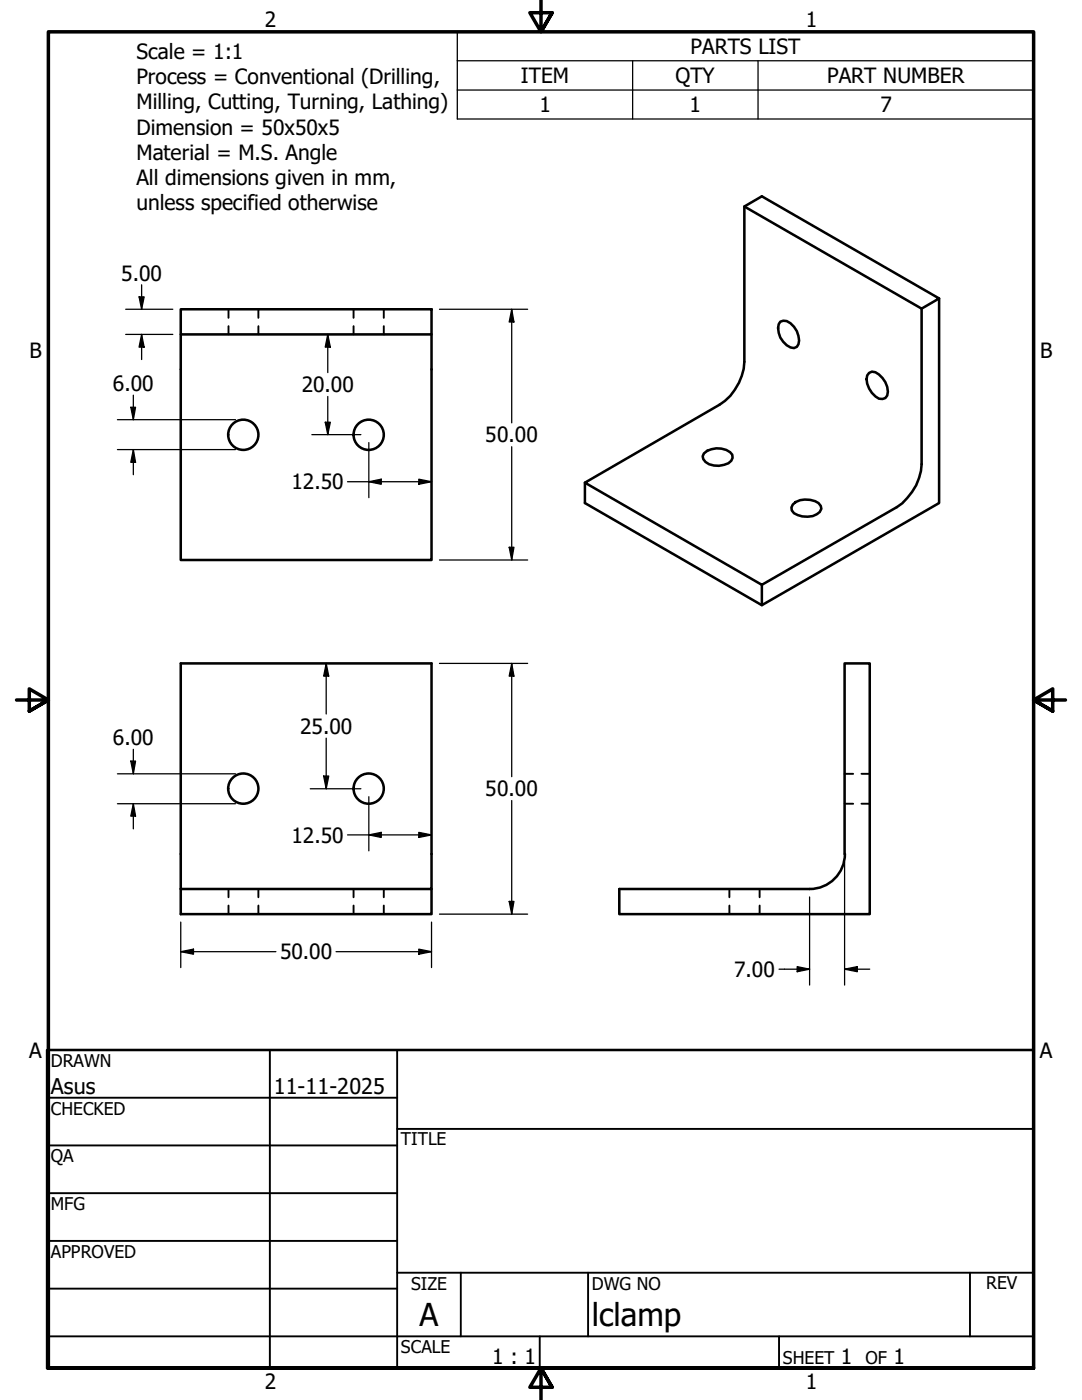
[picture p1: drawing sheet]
<svg xmlns="http://www.w3.org/2000/svg" width="216mm" height="279mm" viewBox="0 0 216 279" stroke-linecap="round" stroke-linejoin="round" font-family="sans-serif">
<!-- layer: Visible (ANSI) -->
<g fill="none" stroke="#000" stroke-width=".51">
<path d="M148.5 41.2l35.4 20.4 3.5-2-35.4-20.4-3.5 2v31a10.9 10.9 0 0 1-4.9 8.6l-26.9 15.5 35.3 20.4 26.9-15.5a11.3 11.3 0 0 0 5-8.6v-31M187.4 59.6v40.8l-35.4 20.4-35.3-20.4v-4.1M36.1 66.7v45.1h50v-45.1M36.1 61.7h50v5h-50zM155.7 64.2a2.11 2.11 0 0 1 2.7 1 4.1 4.1 0 0 1 .9 3.5l-.3 .5a2.11 2.11 0 0 1-2.7-1 4 4 0 0 1-.9-3.5zM173.4 74.4l.6-.2a3.8 3.8 0 0 1 3 3l.2 1-.2 .7a1.42 1.42 0 0 1-2.3 .2 4.5 4.5 0 0 1-1.7-4.2zM140.5 90.5a4.1 4.1 0 0 1 5.6 .2 1.67 1.67 0 0 1-1.6 2.1 3.8 3.8 0 0 1-4.2-1.2l-.1-.5zM152 116.7v4.1M158.2 100.7a4.3 4.3 0 0 1 5.1-.3l.5 .6 .1 .5a2.75 2.75 0 0 1-2.7 1.6 3.5 3.5 0 0 1-3.2-1.2l-.1-.6zM36.1 177.4h50v-45h-50v50h50v-5M168.5 170.4v-38h5v50h-49.9v-5h37.9M168.6 170.4a7 7 0 0 1-7 7"/>
<circle cx="48.5" cy="86.8" r="3"/>
<circle cx="73.6" cy="86.8" r="3"/>
<circle cx="48.5" cy="157.4" r="3"/>
<circle cx="73.6" cy="157.4" r="3"/>
</g>
<!-- layer: Hidden (ANSI) -->
<g fill="none" stroke="#000" stroke-width=".38">
<path d="M45.6 61.7v1.7M45.6 65.1v1.6M51.6 61.7v1.7M51.6 65.1v1.6M70.5 61.7v1.7M70.5 65.1v1.6M76.6 61.7v1.7M76.6 65.1v1.6M168.5 154.4h1.7M171.9 154.4h1.6M45.6 177.4v1.7M51.6 177.4v1.7"/>
<path d="M70.5 177.4v1.7M76.6 177.4v1.7M145.5 177.4v1.7M151.6 177.4v1.7M168.5 160.4h1.7M171.9 160.4h1.6M45.6 180.7v1.7M51.6 180.7v1.7M70.5 180.7v1.7M76.6 180.7v1.7M145.5 180.7v1.7M151.6 180.7v1.7"/>
</g>
<!-- layer: Symbol (ANSI) -->
<path d="M91.2 12.1v-5.7h115v5.7M91.2 12.1h115v5.9M91.2 12.1v11.6h115v-5.7M91.2 18h115M126.2 12.1v11.6M151.3 12.1v11.6" fill="none" stroke="#000" stroke-width=".25"/>
<!-- layer: Border (ANSI) -->
<path d="M107.9 0v6.4l-2.2-3.9h4.5l-2.3 3.9 2.3-3.9M3.3 139.7h6.4l-3.9-2.2v4.4l3.9-2.2-3.9 2.2M212.6 139.7h-6.4l3.9-2.2v4.4l-3.9-2.2 3.9 2.2M9.7 273v-266.6h196.5v266.6h-196.5h196.5M110.2 276.9l-2.3-3.9 2.3 3.9h-4.5l2.2-3.9v6.4" fill="none" stroke="#000" stroke-width=".7"/>
<!-- layer: Title (ANSI) -->
<g fill="none" stroke="#000" stroke-width=".38">
<path d="M9.4 219.1h69.8M53.8 209.5v63.5M79.2 209.5v63.5M9.4 228.6h69.8M9.4 238.1h69.8M79.2 225.3h127M9.4 247.6h69.8M9.4 257.2h69.8M79.2 254h127M91.9 254v12.7M117.3 254v12.7M193.5 254v12.7"/>
<path d="M9.4 266.7h196.8M107.7 266.7v6.3M155.4 266.7v6.3"/>
</g>
<path d="M9.4 209.5h196.8v63.5h-196.8z" fill="none" stroke="#000" stroke-width=".51"/>
<!-- layer: Dimension (ANSI) -->
<g fill="none" stroke="#000" stroke-width=".25">
<path d="M27.7 59.2h1.1l-.5 2.5zM28.3 56.8v4.9M25.1 61.7h9.4M25.1 66.7h9.4M26.6 78.9v4.9M28.3 66.7l.5 2.6h-1.1zM28.3 66.7v5.1M65.4 66.7l.5 2.6h-1zM65.4 66.7v7.7M65.4 79.1v7.6M87.7 61.7h17.6M102.1 61.7l.5 2.6h-1z"/>
<path d="M102.1 61.7v22.7M23.4 83.8h23.6M23.4 89.7h23.6M26.1 81.3h1l-.5 2.5zM26.6 89.7l.5 2.6h-1zM26.6 89.7v5M62.2 86.7h9.8M64.9 84.3h1l-.5 2.4zM69.3 96.1h16.8M73.6 96.1l2.5-.5v1zM73.6 88.3v11M83.6 95.6l2.5 .5-2.5 .5z"/>
<path d="M102.1 89.2v22.6M87.7 111.8h17.6M101.6 109.2h1l-.5 2.6zM65.1 132.4l.5 2.5h-1zM65.1 132.4v10.1M87.7 132.4h17.6M102.1 132.4l.5 2.5h-1zM102.1 132.4v22.6M23.4 154.4h23.6M26.1 151.9h1l-.5 2.5zM26.6 149.5v4.9M61.9 157.4h10.1"/>
<path d="M64.6 154.9h1l-.5 2.5zM65.1 147.3v10.1M73.6 159v10.8M102.1 159.8v22.6M23.4 160.4h23.6M26.6 160.4l.5 2.5h-1zM26.6 160.4v5M69.3 166.6h16.8M73.6 166.6l2.5-.5v1zM83.6 166.1l2.5 .5-2.5 .5zM101.6 179.9h1l-.5 2.5zM161.5 179v17.6"/>
<path d="M168.5 172v24.6M36.1 189.9l2.5-.5v1zM36.1 189.9h19M36.1 184v9.1M67.1 189.9h19M83.6 189.4l2.5 .5-2.5 .5zM86.1 184v9.1M87.7 182.4h17.6M155.4 193.4h6.1M159.1 192.9l2.4 .5-2.4 .5zM168.5 193.4l2.6-.5v1zM168.5 193.4h5"/>
</g>
<g fill="#000">
<path d="M27.7 59.2h1.1l-.5 2.5zM28.3 66.7l.5 2.6h-1.1zM65.4 66.7l.5 2.6h-1zM102.1 61.7l.5 2.6h-1zM26.1 81.3h1l-.5 2.5zM26.6 89.7l.5 2.6h-1zM64.9 84.3h1l-.5 2.4zM73.6 96.1l2.5-.5v1zM83.6 95.6l2.5 .5-2.5 .5zM101.6 109.2h1l-.5 2.6zM65.1 132.4l.5 2.5h-1zM102.1 132.4l.5 2.5h-1z"/>
<path d="M26.1 151.9h1l-.5 2.5zM64.6 154.9h1l-.5 2.5zM26.6 160.4l.5 2.5h-1zM73.6 166.6l2.5-.5v1zM83.6 166.1l2.5 .5-2.5 .5zM101.6 179.9h1l-.5 2.5zM36.1 189.9l2.5-.5v1zM83.6 189.4l2.5 .5-2.5 .5zM159.1 192.9l2.4 .5-2.4 .5zM168.5 193.4l2.6-.5v1z"/>
</g>
<g font-size="6.3">
<text x="83.7" y="264.5">A</text>
<text x="118.1" y="264.7">lclamp</text>
</g>
<g font-size="4.3">
<text x="10.2" y="218.2">Asus</text>
<text x="54.6" y="218.2">11-11-2025</text>
</g>
<g font-size="4.2">
<text x="52.8" y="5.3">2</text>
<text x="160.8" y="5.3">1</text>
<text x="27.2" y="11.8">Scale = 1:1</text>
<text x="137.8" y="10.8">PARTS LIST</text>
<text x="27.2" y="16.8">Process = Conventional (Drilling,</text>
<text x="103.9" y="16.6">ITEM</text>
<text x="134.8" y="16.6">QTY</text>
<text x="165" y="16.6">PART NUMBER</text>
<text x="27.2" y="21.8">Milling, Cutting, Turning, Lathing)</text>
<text x="107.6" y="22.4">1</text>
<text x="137.6" y="22.4">1</text>
<text x="175.7" y="22.4">7</text>
<text x="27.2" y="26.9">Dimension = 50x50x5</text>
<text x="27.2" y="31.9">Material = M.S. Angle</text>
<text x="27.2" y="36.9">All dimensions given in mm,</text>
<text x="27.2" y="41.9">unless specified otherwise</text>
<text x="24.2" y="56">5.00</text>
<text x="5.9" y="71.4">B</text>
<text x="207.6" y="71.4">B</text>
<text x="22.5" y="78">6.00</text>
<text x="60.2" y="78.3">20.00</text>
<text x="96.8" y="88.3">50.00</text>
<text x="58.2" y="97.7">12.50</text>
<text x="22.5" y="148.7">6.00</text>
<text x="59.9" y="146.4">25.00</text>
<text x="96.8" y="158.9">50.00</text>
<text x="58.2" y="168.1">12.50</text>
<text x="55.9" y="191.5">50.00</text>
<text x="146.5" y="194.9">7.00</text>
<text x="5.8" y="211.1">A</text>
<text x="207.5" y="211.1">A</text>
<text x="98.2" y="272.3">1 : 1</text>
<text x="167.8" y="272.2">1</text>
<text x="178.3" y="272.2">1</text>
<text x="52.8" y="277.1">2</text>
<text x="160.8" y="277.1">1</text>
</g>
<g font-size="3.5">
<text x="10.2" y="212.9">DRAWN</text>
<text x="10.2" y="222.4">CHECKED</text>
<text x="10.2" y="232">QA</text>
<text x="80" y="228.6">TITLE</text>
<text x="10.2" y="241.5">MFG</text>
<text x="10.2" y="251">APPROVED</text>
<text x="82" y="257.4">SIZE</text>
<text x="118.1" y="257.4">DWG NO</text>
<text x="196.8" y="257.3">REV</text>
<text x="80" y="270.1">SCALE</text>
<text x="156.2" y="272.2">SHEET</text>
<text x="172.7" y="272.2">OF</text>
</g>
</svg>
